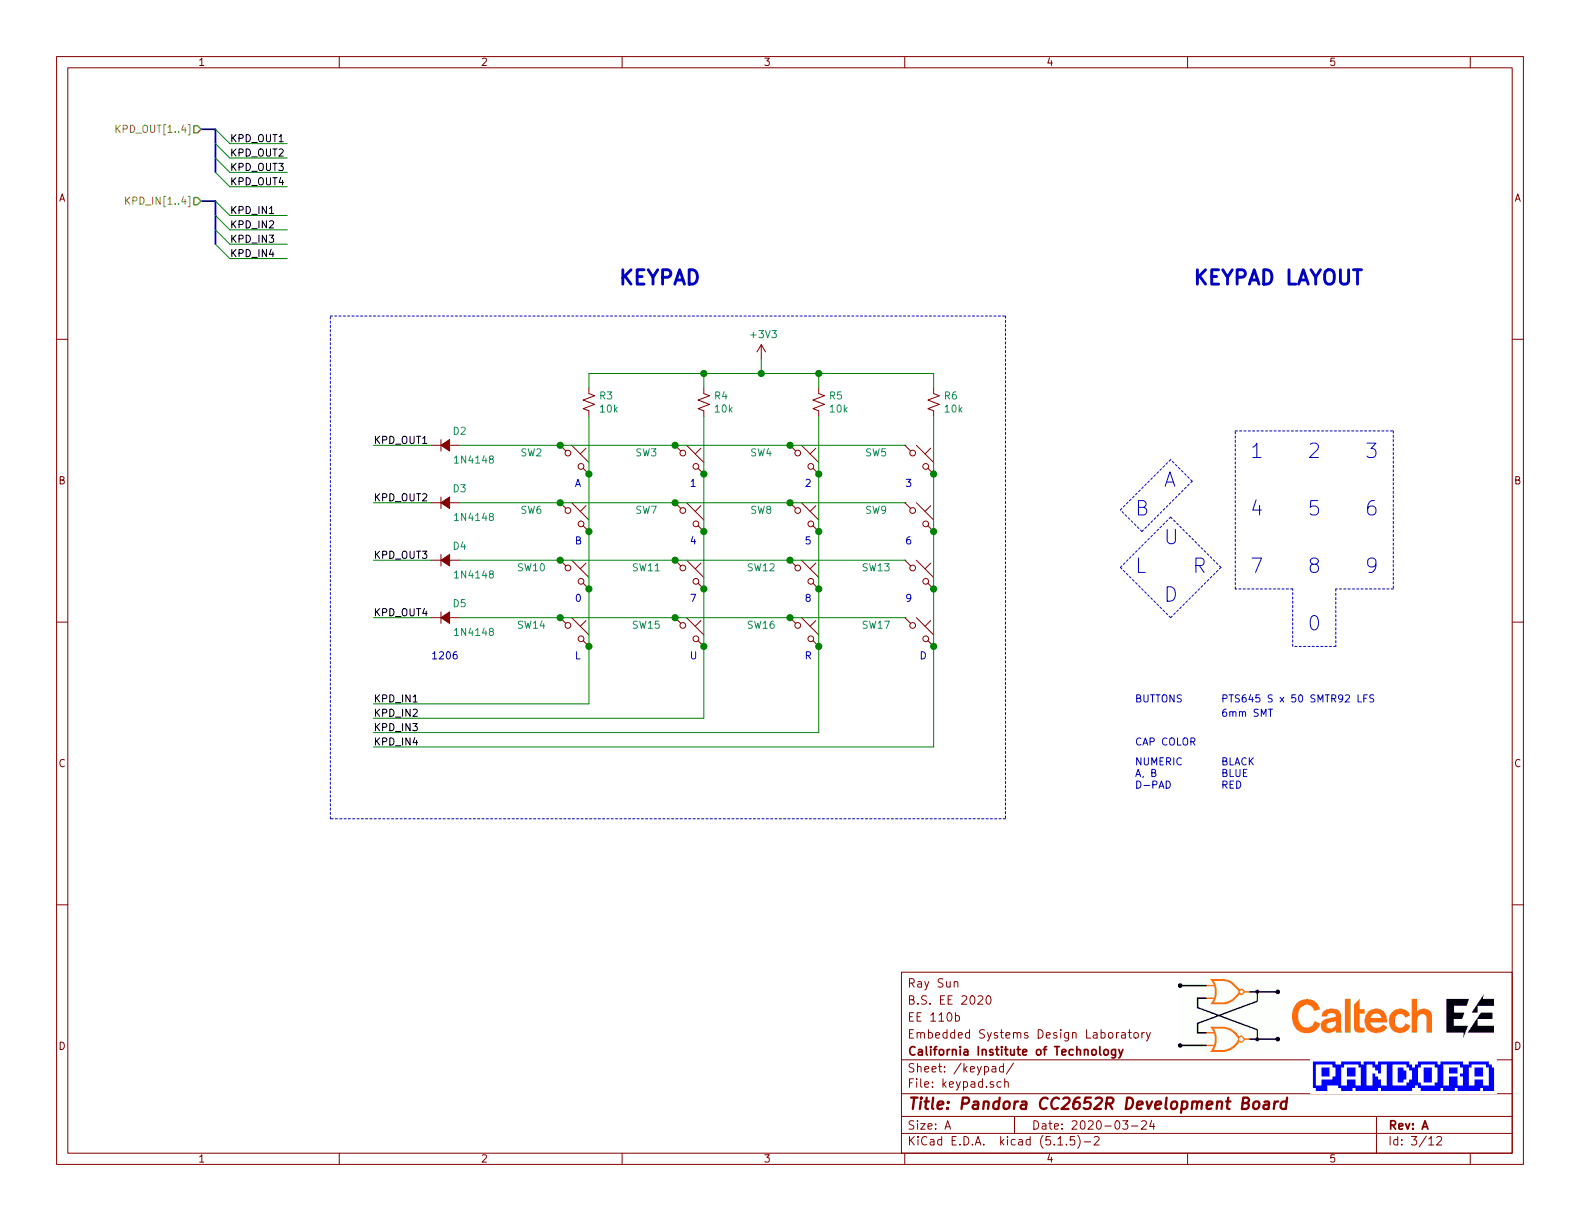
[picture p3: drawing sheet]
EESchema Schematic File Version 4
EELAYER 30 0
EELAYER END
$Descr A 11000 8500
encoding utf-8
Sheet 3 12
Title "Pandora CC2652R Development Board"
Date "2020-03-24"
Rev "A"
Comp "California Institute of Technology"
Comment1 "Embedded Systems Design Laboratory"
Comment2 "EE 110b"
Comment3 "B.S. EE 2020"
Comment4 "Ray Sun"
$EndDescr
$Comp
L Device:D_Small_ALT D2
U 1 1
P 3100 3100
F 0 "D2" H 3200 3200 50  0000 C CNN
F 1 "1N4148" H 3300 3000 50  0000 C CNN
F 2 "Diode_SMD:D_1206_3216Metric_Pad1.42x1.75mm_HandSolder" V 3100 3100 50  0001 C CNN
F 3 "https://www.diodes.com/assets/Datasheets/ds30086.pdf" V 3100 3100 50  0001 C CNN
F 4 "" H 3100 3100 50  0001 C CNN "Comment"
F 5 "1206 / SOD-123" H 3100 3100 50  0001 C CNN "Package"
F 6 "" H 3100 3100 50  0001 C CNN "PartNo"
F 7 "In House" H 3100 3100 50  0001 C CNN "Supplier"
F 8 "N/A" H 3100 3100 50  0001 C CNN "SupplierPartNo"
	1    3100 3100
	1    0    0    -1  
$EndComp
Text Label 2600 3100 0    50   ~ 0
KPD_OUT1
Text Label 2600 3500 0    50   ~ 0
KPD_OUT2
Text Label 2600 3900 0    50   ~ 0
KPD_OUT3
Text Label 2600 4300 0    50   ~ 0
KPD_OUT4
Wire Wire Line
	3000 3100 2600 3100
Wire Wire Line
	3000 3500 2600 3500
Wire Wire Line
	3000 3900 2600 3900
Wire Wire Line
	3000 4300 2600 4300
$Comp
L Device:R_Small_US R?
U 1 1
P 4100 2800
AR Path="/5E2B9A47/5E5F01A6" Ref="R?"  Part="1" 
AR Path="/5E2BAC7C/5E5F01A6" Ref="R3"  Part="1" 
F 0 "R3" H 4168 2846 50  0000 L CNN
F 1 "10k" H 4168 2755 50  0000 L CNN
F 2 "Resistor_SMD:R_0603_1608Metric_Pad1.05x0.95mm_HandSolder" H 4100 2800 50  0001 C CNN
F 3 "~" H 4100 2800 50  0001 C CNN
F 4 "0603" H 4100 2800 50  0001 C CNN "Package"
F 5 "In House" H 4100 2800 50  0001 C CNN "Supplier"
F 6 "N/A" H 4100 2800 50  0001 C CNN "SupplierPartNo"
	1    4100 2800
	1    0    0    -1  
$EndComp
Text Notes 4800 3400 0    50   ~ 0
1
Text Notes 8300 2000 0    100  ~ 20
KEYPAD LAYOUT
Text Notes 4300 2000 0    100  ~ 20
KEYPAD
Text Notes 9100 4400 0    100  ~ 0
0
Text Notes 8700 3200 0    100  ~ 0
1
Text Notes 9100 3200 0    100  ~ 0
2
Text Notes 9500 3200 0    100  ~ 0
3
Text Notes 8700 3600 0    100  ~ 0
4
Text Notes 9100 3600 0    100  ~ 0
5
Text Notes 9500 3600 0    100  ~ 0
6
Text Notes 8700 4000 0    100  ~ 0
7
Text Notes 9100 4000 0    100  ~ 0
8
Text Notes 9500 4000 0    100  ~ 0
9
Text Notes 8100 3400 0    100  ~ 0
A
Text Notes 7900 3600 0    100  ~ 0
B
Text Notes 8100 3800 0    100  ~ 0
U
Text Notes 7900 4000 0    100  ~ 0
L
Text Notes 8300 4000 0    100  ~ 0
R
Text Notes 8100 4200 0    100  ~ 0
D
Wire Notes Line
	8600 3000 9700 3000
Wire Notes Line
	9700 3000 9700 4100
Wire Notes Line
	9700 4100 9300 4100
Wire Notes Line
	9300 4100 9300 4500
Wire Notes Line
	9300 4500 9000 4500
Wire Notes Line
	9000 4500 9000 4100
Wire Notes Line
	9000 4100 8600 4100
Wire Notes Line
	8600 4100 8600 3000
Wire Notes Line
	8150 3200 7800 3550
Wire Notes Line
	8300 3350 8150 3200
Wire Notes Line
	8150 3600 7800 3950
Wire Notes Line
	7800 3950 8150 4300
Wire Notes Line
	8150 4300 8500 3950
Wire Notes Line
	8500 3950 8150 3600
$Comp
L Switch:SW_Push_45deg SW3
U 1 1
P 4800 3200
F 0 "SW3" H 4500 3250 50  0000 C CNN
F 1 "PTS645-S-H-50-SMTR92-LFS" H 4500 3150 50  0001 C CNN
F 2 "pandora:SW_Push_PTS645_SMT" H 4800 3200 50  0001 C CNN
F 3 "https://dznh3ojzb2azq.cloudfront.net/products/Tactile/PTS645/documents/datasheet.pdf" H 4800 3200 50  0001 C CNN
F 4 "Keypad button, black" H 4800 3200 50  0001 C CNN "Comment"
F 5 "Tact_Push_SMD_6mm" H 4800 3200 50  0001 C CNN "Package"
F 6 "PTS645SH50SMTR92 LFS" H 4800 3200 50  0001 C CNN "PartNo"
F 7 "Digi-Key" H 4800 3200 50  0001 C CNN "Supplier"
F 8 "CKN9085CT-ND" H 4800 3200 50  0001 C CNN "SupplierPartNo"
	1    4800 3200
	1    0    0    -1  
$EndComp
$Comp
L Switch:SW_Push_45deg SW4
U 1 1
P 5600 3200
F 0 "SW4" H 5300 3250 50  0000 C CNN
F 1 "PTS645-S-H-50-SMTR92-LFS" H 5300 3150 50  0001 C CNN
F 2 "pandora:SW_Push_PTS645_SMT" H 5600 3200 50  0001 C CNN
F 3 "https://dznh3ojzb2azq.cloudfront.net/products/Tactile/PTS645/documents/datasheet.pdf" H 5600 3200 50  0001 C CNN
F 4 "Keypad button, black" H 5600 3200 50  0001 C CNN "Comment"
F 5 "Tact_Push_SMD_6mm" H 5600 3200 50  0001 C CNN "Package"
F 6 "PTS645SH50SMTR92 LFS" H 5600 3200 50  0001 C CNN "PartNo"
F 7 "Digi-Key" H 5600 3200 50  0001 C CNN "Supplier"
F 8 "CKN9085CT-ND" H 5600 3200 50  0001 C CNN "SupplierPartNo"
	1    5600 3200
	1    0    0    -1  
$EndComp
$Comp
L Switch:SW_Push_45deg SW5
U 1 1
P 6400 3200
F 0 "SW5" H 6100 3250 50  0000 C CNN
F 1 "PTS645-S-H-50-SMTR92-LFS" H 6100 3150 50  0001 C CNN
F 2 "pandora:SW_Push_PTS645_SMT" H 6400 3200 50  0001 C CNN
F 3 "https://dznh3ojzb2azq.cloudfront.net/products/Tactile/PTS645/documents/datasheet.pdf" H 6400 3200 50  0001 C CNN
F 4 "Keypad button, black" H 6400 3200 50  0001 C CNN "Comment"
F 5 "Tact_Push_SMD_6mm" H 6400 3200 50  0001 C CNN "Package"
F 6 "PTS645SH50SMTR92 LFS" H 6400 3200 50  0001 C CNN "PartNo"
F 7 "Digi-Key" H 6400 3200 50  0001 C CNN "Supplier"
F 8 "CKN9085CT-ND" H 6400 3200 50  0001 C CNN "SupplierPartNo"
	1    6400 3200
	1    0    0    -1  
$EndComp
Text Notes 5600 3400 0    50   ~ 0
2
Text Notes 6300 3400 0    50   ~ 0
3
Text Notes 4800 3800 0    50   ~ 0
4
Text Notes 5600 3800 0    50   ~ 0
5
Text Notes 6300 3800 0    50   ~ 0
6
Text Notes 4800 4200 0    50   ~ 0
7
Text Notes 5600 4200 0    50   ~ 0
8
Text Notes 6300 4200 0    50   ~ 0
9
Text Notes 4000 4200 0    50   ~ 0
0
Text Notes 4000 3400 0    50   ~ 0
A
Text Notes 4000 3800 0    50   ~ 0
B
Text Notes 4800 4600 0    50   ~ 0
U
Text Notes 6400 4600 0    50   ~ 0
D
Text Notes 4000 4600 0    50   ~ 0
L
Text Notes 5600 4600 0    50   ~ 0
R
$Comp
L Switch:SW_Push_45deg SW6
U 1 1
P 4000 3600
F 0 "SW6" H 3700 3650 50  0000 C CNN
F 1 "PTS645-S-H-50-SMTR92-LFS" H 3700 3550 50  0001 C CNN
F 2 "pandora:SW_Push_PTS645_SMT" H 4000 3600 50  0001 C CNN
F 3 "https://dznh3ojzb2azq.cloudfront.net/products/Tactile/PTS645/documents/datasheet.pdf" H 4000 3600 50  0001 C CNN
F 4 "Keypad button, black" H 4000 3600 50  0001 C CNN "Comment"
F 5 "Tact_Push_SMD_6mm" H 4000 3600 50  0001 C CNN "Package"
F 6 "PTS645SH50SMTR92 LFS" H 4000 3600 50  0001 C CNN "PartNo"
F 7 "Digi-Key" H 4000 3600 50  0001 C CNN "Supplier"
F 8 "CKN9085CT-ND" H 4000 3600 50  0001 C CNN "SupplierPartNo"
	1    4000 3600
	1    0    0    -1  
$EndComp
$Comp
L Switch:SW_Push_45deg SW7
U 1 1
P 4800 3600
F 0 "SW7" H 4500 3650 50  0000 C CNN
F 1 "PTS645-S-H-50-SMTR92-LFS" H 4500 3550 50  0001 C CNN
F 2 "pandora:SW_Push_PTS645_SMT" H 4800 3600 50  0001 C CNN
F 3 "https://dznh3ojzb2azq.cloudfront.net/products/Tactile/PTS645/documents/datasheet.pdf" H 4800 3600 50  0001 C CNN
F 4 "Keypad button, black" H 4800 3600 50  0001 C CNN "Comment"
F 5 "Tact_Push_SMD_6mm" H 4800 3600 50  0001 C CNN "Package"
F 6 "PTS645SH50SMTR92 LFS" H 4800 3600 50  0001 C CNN "PartNo"
F 7 "Digi-Key" H 4800 3600 50  0001 C CNN "Supplier"
F 8 "CKN9085CT-ND" H 4800 3600 50  0001 C CNN "SupplierPartNo"
	1    4800 3600
	1    0    0    -1  
$EndComp
$Comp
L Switch:SW_Push_45deg SW8
U 1 1
P 5600 3600
F 0 "SW8" H 5300 3650 50  0000 C CNN
F 1 "PTS645-S-H-50-SMTR92-LFS" H 5300 3550 50  0001 C CNN
F 2 "pandora:SW_Push_PTS645_SMT" H 5600 3600 50  0001 C CNN
F 3 "https://dznh3ojzb2azq.cloudfront.net/products/Tactile/PTS645/documents/datasheet.pdf" H 5600 3600 50  0001 C CNN
F 4 "Keypad button, black" H 5600 3600 50  0001 C CNN "Comment"
F 5 "Tact_Push_SMD_6mm" H 5600 3600 50  0001 C CNN "Package"
F 6 "PTS645SH50SMTR92 LFS" H 5600 3600 50  0001 C CNN "PartNo"
F 7 "Digi-Key" H 5600 3600 50  0001 C CNN "Supplier"
F 8 "CKN9085CT-ND" H 5600 3600 50  0001 C CNN "SupplierPartNo"
	1    5600 3600
	1    0    0    -1  
$EndComp
$Comp
L Switch:SW_Push_45deg SW9
U 1 1
P 6400 3600
F 0 "SW9" H 6100 3650 50  0000 C CNN
F 1 "PTS645-S-M-43-SMTR92-LFS" H 6100 3550 50  0001 C CNN
F 2 "pandora:SW_Push_PTS645_SMT" H 6400 3600 50  0001 C CNN
F 3 "https://dznh3ojzb2azq.cloudfront.net/products/Tactile/PTS645/documents/datasheet.pdf" H 6400 3600 50  0001 C CNN
F 4 "Keypad button, blue" H 6400 3600 50  0001 C CNN "Comment"
F 5 "Tact_Push_SMD_6mm" H 6400 3600 50  0001 C CNN "Package"
F 6 "PTS645SM43SMTR92 LFS" H 6400 3600 50  0001 C CNN "PartNo"
F 7 "Digi-Key" H 6400 3600 50  0001 C CNN "Supplier"
F 8 "CKN9112CT-ND" H 6400 3600 50  0001 C CNN "SupplierPartNo"
	1    6400 3600
	1    0    0    -1  
$EndComp
$Comp
L Switch:SW_Push_45deg SW10
U 1 1
P 4000 4000
F 0 "SW10" H 3700 4050 50  0000 C CNN
F 1 "PTS645-S-H-50-SMTR92-LFS" H 3700 3950 50  0001 C CNN
F 2 "pandora:SW_Push_PTS645_SMT" H 4000 4000 50  0001 C CNN
F 3 "https://dznh3ojzb2azq.cloudfront.net/products/Tactile/PTS645/documents/datasheet.pdf" H 4000 4000 50  0001 C CNN
F 4 "Keypad button, black" H 4000 4000 50  0001 C CNN "Comment"
F 5 "Tact_Push_SMD_6mm" H 4000 4000 50  0001 C CNN "Package"
F 6 "PTS645SH50SMTR92 LFS" H 4000 4000 50  0001 C CNN "PartNo"
F 7 "Digi-Key" H 4000 4000 50  0001 C CNN "Supplier"
F 8 "CKN9085CT-ND" H 4000 4000 50  0001 C CNN "SupplierPartNo"
	1    4000 4000
	1    0    0    -1  
$EndComp
$Comp
L Switch:SW_Push_45deg SW11
U 1 1
P 4800 4000
F 0 "SW11" H 4500 4050 50  0000 C CNN
F 1 "PTS645-S-H-50-SMTR92-LFS" H 4500 3950 50  0001 C CNN
F 2 "pandora:SW_Push_PTS645_SMT" H 4800 4000 50  0001 C CNN
F 3 "https://dznh3ojzb2azq.cloudfront.net/products/Tactile/PTS645/documents/datasheet.pdf" H 4800 4000 50  0001 C CNN
F 4 "Keypad button, black" H 4800 4000 50  0001 C CNN "Comment"
F 5 "Tact_Push_SMD_6mm" H 4800 4000 50  0001 C CNN "Package"
F 6 "PTS645SH50SMTR92 LFS" H 4800 4000 50  0001 C CNN "PartNo"
F 7 "Digi-Key" H 4800 4000 50  0001 C CNN "Supplier"
F 8 "CKN9085CT-ND" H 4800 4000 50  0001 C CNN "SupplierPartNo"
	1    4800 4000
	1    0    0    -1  
$EndComp
$Comp
L Switch:SW_Push_45deg SW12
U 1 1
P 5600 4000
F 0 "SW12" H 5300 4050 50  0000 C CNN
F 1 "PTS645-S-H-50-SMTR92-LFS" H 5300 3950 50  0001 C CNN
F 2 "pandora:SW_Push_PTS645_SMT" H 5600 4000 50  0001 C CNN
F 3 "https://dznh3ojzb2azq.cloudfront.net/products/Tactile/PTS645/documents/datasheet.pdf" H 5600 4000 50  0001 C CNN
F 4 "Keypad button, black" H 5600 4000 50  0001 C CNN "Comment"
F 5 "Tact_Push_SMD_6mm" H 5600 4000 50  0001 C CNN "Package"
F 6 "PTS645SH50SMTR92 LFS" H 5600 4000 50  0001 C CNN "PartNo"
F 7 "Digi-Key" H 5600 4000 50  0001 C CNN "Supplier"
F 8 "CKN9085CT-ND" H 5600 4000 50  0001 C CNN "SupplierPartNo"
	1    5600 4000
	1    0    0    -1  
$EndComp
$Comp
L Switch:SW_Push_45deg SW13
U 1 1
P 6400 4000
F 0 "SW13" H 6100 4050 50  0000 C CNN
F 1 "PTS645-S-M-43-SMTR92-LFS" H 6100 3950 50  0001 C CNN
F 2 "pandora:SW_Push_PTS645_SMT" H 6400 4000 50  0001 C CNN
F 3 "https://dznh3ojzb2azq.cloudfront.net/products/Tactile/PTS645/documents/datasheet.pdf" H 6400 4000 50  0001 C CNN
F 4 "Keypad button, blue" H 6400 4000 50  0001 C CNN "Comment"
F 5 "Tact_Push_SMD_6mm" H 6400 4000 50  0001 C CNN "Package"
F 6 "PTS645SM43SMTR92 LFS" H 6400 4000 50  0001 C CNN "PartNo"
F 7 "Digi-Key" H 6400 4000 50  0001 C CNN "Supplier"
F 8 "CKN9112CT-ND" H 6400 4000 50  0001 C CNN "SupplierPartNo"
	1    6400 4000
	1    0    0    -1  
$EndComp
$Comp
L Switch:SW_Push_45deg SW14
U 1 1
P 4000 4400
F 0 "SW14" H 3700 4450 50  0000 C CNN
F 1 "PTS645-S-K-50-SMTR92-LFS" H 3700 4350 50  0001 C CNN
F 2 "pandora:SW_Push_PTS645_SMT" H 4000 4400 50  0001 C CNN
F 3 "https://dznh3ojzb2azq.cloudfront.net/products/Tactile/PTS645/documents/datasheet.pdf" H 4000 4400 50  0001 C CNN
F 4 "Keypad button, red" H 4000 4400 50  0001 C CNN "Comment"
F 5 "Tact_Push_SMD_6mm" H 4000 4400 50  0001 C CNN "Package"
F 6 "PTS645SK50SMTR92 LFS" H 4000 4400 50  0001 C CNN "PartNo"
F 7 "Digi-Key" H 4000 4400 50  0001 C CNN "Supplier"
F 8 "CKN9087CT-ND" H 4000 4400 50  0001 C CNN "SupplierPartNo"
	1    4000 4400
	1    0    0    -1  
$EndComp
$Comp
L Switch:SW_Push_45deg SW15
U 1 1
P 4800 4400
F 0 "SW15" H 4500 4450 50  0000 C CNN
F 1 "PTS645-S-K-50-SMTR92-LFS" H 4500 4350 50  0001 C CNN
F 2 "pandora:SW_Push_PTS645_SMT" H 4800 4400 50  0001 C CNN
F 3 "https://dznh3ojzb2azq.cloudfront.net/products/Tactile/PTS645/documents/datasheet.pdf" H 4800 4400 50  0001 C CNN
F 4 "Keypad button, red" H 4800 4400 50  0001 C CNN "Comment"
F 5 "Tact_Push_SMD_6mm" H 4800 4400 50  0001 C CNN "Package"
F 6 "PTS645SK50SMTR92 LFS" H 4800 4400 50  0001 C CNN "PartNo"
F 7 "Digi-Key" H 4800 4400 50  0001 C CNN "Supplier"
F 8 "CKN9087CT-ND" H 4800 4400 50  0001 C CNN "SupplierPartNo"
	1    4800 4400
	1    0    0    -1  
$EndComp
$Comp
L Switch:SW_Push_45deg SW16
U 1 1
P 5600 4400
F 0 "SW16" H 5300 4450 50  0000 C CNN
F 1 "PTS645-S-K-50-SMTR92-LFS" H 5300 4350 50  0001 C CNN
F 2 "pandora:SW_Push_PTS645_SMT" H 5600 4400 50  0001 C CNN
F 3 "https://dznh3ojzb2azq.cloudfront.net/products/Tactile/PTS645/documents/datasheet.pdf" H 5600 4400 50  0001 C CNN
F 4 "Keypad button, red" H 5600 4400 50  0001 C CNN "Comment"
F 5 "Tact_Push_SMD_6mm" H 5600 4400 50  0001 C CNN "Package"
F 6 "PTS645SK50SMTR92 LFS" H 5600 4400 50  0001 C CNN "PartNo"
F 7 "Digi-Key" H 5600 4400 50  0001 C CNN "Supplier"
F 8 "CKN9087CT-ND" H 5600 4400 50  0001 C CNN "SupplierPartNo"
	1    5600 4400
	1    0    0    -1  
$EndComp
$Comp
L Switch:SW_Push_45deg SW17
U 1 1
P 6400 4400
F 0 "SW17" H 6100 4450 50  0000 C CNN
F 1 "PTS645-S-K-50-SMTR92-LFS" H 6100 4350 50  0001 C CNN
F 2 "pandora:SW_Push_PTS645_SMT" H 6400 4400 50  0001 C CNN
F 3 "https://dznh3ojzb2azq.cloudfront.net/products/Tactile/PTS645/documents/datasheet.pdf" H 6400 4400 50  0001 C CNN
F 4 "Keypad button, red" H 6400 4400 50  0001 C CNN "Comment"
F 5 "Tact_Push_SMD_6mm" H 6400 4400 50  0001 C CNN "Package"
F 6 "PTS645SK50SMTR92 LFS" H 6400 4400 50  0001 C CNN "PartNo"
F 7 "Digi-Key" H 6400 4400 50  0001 C CNN "Supplier"
F 8 "CKN9087CT-ND" H 6400 4400 50  0001 C CNN "SupplierPartNo"
	1    6400 4400
	1    0    0    -1  
$EndComp
$Comp
L Device:R_Small_US R?
U 1 1
P 4900 2800
AR Path="/5E2B9A47/5E602614" Ref="R?"  Part="1" 
AR Path="/5E2BAC7C/5E602614" Ref="R4"  Part="1" 
F 0 "R4" H 4968 2846 50  0000 L CNN
F 1 "10k" H 4968 2755 50  0000 L CNN
F 2 "Resistor_SMD:R_0603_1608Metric_Pad1.05x0.95mm_HandSolder" H 4900 2800 50  0001 C CNN
F 3 "~" H 4900 2800 50  0001 C CNN
F 4 "0603" H 4900 2800 50  0001 C CNN "Package"
F 5 "In House" H 4900 2800 50  0001 C CNN "Supplier"
F 6 "N/A" H 4900 2800 50  0001 C CNN "SupplierPartNo"
	1    4900 2800
	1    0    0    -1  
$EndComp
$Comp
L Device:R_Small_US R?
U 1 1
P 5700 2800
AR Path="/5E2B9A47/5E602B6F" Ref="R?"  Part="1" 
AR Path="/5E2BAC7C/5E602B6F" Ref="R5"  Part="1" 
F 0 "R5" H 5768 2846 50  0000 L CNN
F 1 "10k" H 5768 2755 50  0000 L CNN
F 2 "Resistor_SMD:R_0603_1608Metric_Pad1.05x0.95mm_HandSolder" H 5700 2800 50  0001 C CNN
F 3 "~" H 5700 2800 50  0001 C CNN
F 4 "0603" H 5700 2800 50  0001 C CNN "Package"
F 5 "In House" H 5700 2800 50  0001 C CNN "Supplier"
F 6 "N/A" H 5700 2800 50  0001 C CNN "SupplierPartNo"
	1    5700 2800
	1    0    0    -1  
$EndComp
$Comp
L Device:R_Small_US R?
U 1 1
P 6500 2800
AR Path="/5E2B9A47/5E602F17" Ref="R?"  Part="1" 
AR Path="/5E2BAC7C/5E602F17" Ref="R6"  Part="1" 
F 0 "R6" H 6568 2846 50  0000 L CNN
F 1 "10k" H 6568 2755 50  0000 L CNN
F 2 "Resistor_SMD:R_0603_1608Metric_Pad1.05x0.95mm_HandSolder" H 6500 2800 50  0001 C CNN
F 3 "~" H 6500 2800 50  0001 C CNN
F 4 "0603" H 6500 2800 50  0001 C CNN "Package"
F 5 "In House" H 6500 2800 50  0001 C CNN "Supplier"
F 6 "N/A" H 6500 2800 50  0001 C CNN "SupplierPartNo"
	1    6500 2800
	1    0    0    -1  
$EndComp
Text Label 2600 4900 0    50   ~ 0
KPD_IN1
Text Label 2600 5000 0    50   ~ 0
KPD_IN2
Text Label 2600 5100 0    50   ~ 0
KPD_IN3
Text Label 2600 5200 0    50   ~ 0
KPD_IN4
Wire Wire Line
	2600 4900 4100 4900
Wire Wire Line
	2600 5000 4900 5000
Wire Wire Line
	2600 5100 5700 5100
Wire Wire Line
	2600 5200 6500 5200
Connection ~ 4100 3700
Connection ~ 4100 4100
Wire Wire Line
	4100 4100 4100 3700
Connection ~ 4100 4500
Wire Wire Line
	4100 4500 4100 4100
Wire Wire Line
	4900 2900 4900 3300
Connection ~ 4900 3300
Wire Wire Line
	4900 3300 4900 3700
Connection ~ 4900 3700
Wire Wire Line
	4900 3700 4900 4100
Connection ~ 4900 4100
Wire Wire Line
	4900 4100 4900 4500
Connection ~ 4900 4500
Wire Wire Line
	5700 2900 5700 3300
Connection ~ 5700 3300
Wire Wire Line
	5700 3300 5700 3700
Connection ~ 5700 3700
Wire Wire Line
	5700 3700 5700 4100
Connection ~ 5700 4100
Wire Wire Line
	5700 4100 5700 4500
Connection ~ 5700 4500
Wire Wire Line
	6500 2900 6500 3300
Connection ~ 6500 3300
Wire Wire Line
	6500 3300 6500 3700
Connection ~ 6500 3700
Wire Wire Line
	6500 3700 6500 4100
Connection ~ 6500 4100
Wire Wire Line
	6500 4100 6500 4500
Connection ~ 6500 4500
Connection ~ 4700 3100
Wire Wire Line
	4700 3100 5500 3100
Connection ~ 5500 3100
Wire Wire Line
	5500 3100 6300 3100
Wire Wire Line
	3200 3500 3900 3500
Connection ~ 3900 3500
Wire Wire Line
	3900 3500 4700 3500
Connection ~ 4700 3500
Wire Wire Line
	4700 3500 5500 3500
Connection ~ 5500 3500
Wire Wire Line
	5500 3500 6300 3500
Wire Wire Line
	3200 3900 3900 3900
Connection ~ 3900 3900
Wire Wire Line
	3900 3900 4700 3900
Connection ~ 4700 3900
Wire Wire Line
	4700 3900 5500 3900
Connection ~ 5500 3900
Wire Wire Line
	5500 3900 6300 3900
Wire Wire Line
	3200 4300 3900 4300
Connection ~ 3900 4300
Wire Wire Line
	3900 4300 4700 4300
Connection ~ 4700 4300
Wire Wire Line
	4700 4300 5500 4300
Connection ~ 5500 4300
Wire Wire Line
	5500 4300 6300 4300
$Comp
L power:+3V3 #PWR029
U 1 1
P 5300 2500
F 0 "#PWR029" H 5300 2350 50  0001 C CNN
F 1 "+3V3" H 5315 2673 50  0000 C CNN
F 2 "" H 5300 2500 50  0001 C CNN
F 3 "" H 5300 2500 50  0001 C CNN
	1    5300 2500
	1    0    0    -1  
$EndComp
Wire Wire Line
	5300 2600 4900 2600
Wire Wire Line
	4100 2600 4100 2700
Wire Wire Line
	4900 2700 4900 2600
Connection ~ 4900 2600
Wire Wire Line
	4900 2600 4100 2600
Wire Wire Line
	5700 2700 5700 2600
Wire Wire Line
	5700 2600 5300 2600
Connection ~ 5300 2600
Wire Wire Line
	6500 2700 6500 2600
Wire Wire Line
	6500 2600 5700 2600
Connection ~ 5700 2600
Wire Wire Line
	4100 4500 4100 4900
Wire Wire Line
	4900 4500 4900 5000
Wire Wire Line
	5700 4500 5700 5100
Wire Wire Line
	6500 4500 6500 5200
$Comp
L Device:D_Small_ALT D3
U 1 1
P 3100 3500
F 0 "D3" H 3200 3600 50  0000 C CNN
F 1 "1N4148" H 3300 3400 50  0000 C CNN
F 2 "Diode_SMD:D_1206_3216Metric_Pad1.42x1.75mm_HandSolder" V 3100 3500 50  0001 C CNN
F 3 "https://www.diodes.com/assets/Datasheets/ds30086.pdf" V 3100 3500 50  0001 C CNN
F 4 "" H 3100 3500 50  0001 C CNN "Comment"
F 5 "1206 / SOD-123" H 3100 3500 50  0001 C CNN "Package"
F 6 "" H 3100 3500 50  0001 C CNN "PartNo"
F 7 "In House" H 3100 3500 50  0001 C CNN "Supplier"
F 8 "N/A" H 3100 3500 50  0001 C CNN "SupplierPartNo"
	1    3100 3500
	1    0    0    -1  
$EndComp
$Comp
L Device:D_Small_ALT D4
U 1 1
P 3100 3900
F 0 "D4" H 3200 4000 50  0000 C CNN
F 1 "1N4148" H 3300 3800 50  0000 C CNN
F 2 "Diode_SMD:D_1206_3216Metric_Pad1.42x1.75mm_HandSolder" V 3100 3900 50  0001 C CNN
F 3 "https://www.diodes.com/assets/Datasheets/ds30086.pdf" V 3100 3900 50  0001 C CNN
F 4 "" H 3100 3900 50  0001 C CNN "Comment"
F 5 "1206 / SOD-123" H 3100 3900 50  0001 C CNN "Package"
F 6 "" H 3100 3900 50  0001 C CNN "PartNo"
F 7 "In House" H 3100 3900 50  0001 C CNN "Supplier"
F 8 "N/A" H 3100 3900 50  0001 C CNN "SupplierPartNo"
	1    3100 3900
	1    0    0    -1  
$EndComp
$Comp
L Device:D_Small_ALT D5
U 1 1
P 3100 4300
F 0 "D5" H 3200 4400 50  0000 C CNN
F 1 "1N4148" H 3300 4200 50  0000 C CNN
F 2 "Diode_SMD:D_1206_3216Metric_Pad1.42x1.75mm_HandSolder" V 3100 4300 50  0001 C CNN
F 3 "https://www.diodes.com/assets/Datasheets/ds30086.pdf" V 3100 4300 50  0001 C CNN
F 4 "" H 3100 4300 50  0001 C CNN "Comment"
F 5 "1206 / SOD-123" H 3100 4300 50  0001 C CNN "Package"
F 6 "" H 3100 4300 50  0001 C CNN "PartNo"
F 7 "In House" H 3100 4300 50  0001 C CNN "Supplier"
F 8 "N/A" H 3100 4300 50  0001 C CNN "SupplierPartNo"
	1    3100 4300
	1    0    0    -1  
$EndComp
Wire Wire Line
	5300 2500 5300 2600
Wire Notes Line
	2300 2200 7000 2200
Wire Notes Line
	7000 2200 7000 5700
Wire Notes Line
	7000 5700 2300 5700
Wire Notes Line
	2300 5700 2300 2200
Text Notes 3000 4600 0    50   ~ 0
1206
Text Notes 8500 4900 0    50   ~ 0
PTS645 S x 50 SMTR92 LFS
Text Notes 7900 4900 0    50   ~ 0
BUTTONS
Text Notes 7900 5500 0    50   ~ 0
NUMERIC\nA, B\nD-PAD
Text Notes 8500 5500 0    50   ~ 0
BLACK\nBLUE\nRED
Text Notes 7900 5200 0    50   ~ 0
CAP COLOR
Connection ~ 3900 3100
Wire Wire Line
	3200 3100 3900 3100
Wire Wire Line
	4100 3700 4100 3300
Connection ~ 4100 3300
Wire Wire Line
	3900 3100 4700 3100
Wire Wire Line
	4100 3300 4100 2900
$Comp
L Switch:SW_Push_45deg SW2
U 1 1
P 4000 3200
F 0 "SW2" H 3700 3250 50  0000 C CNN
F 1 "PTS645-S-H-50-SMTR92-LFS" H 3700 3150 50  0001 C CNN
F 2 "pandora:SW_Push_PTS645_SMT" H 4000 3200 50  0001 C CNN
F 3 "https://dznh3ojzb2azq.cloudfront.net/products/Tactile/PTS645/documents/datasheet.pdf" H 4000 3200 50  0001 C CNN
F 4 "Keypad button, black" H 4000 3200 50  0001 C CNN "Comment"
F 5 "Tact_Push_SMD_6mm" H 4000 3200 50  0001 C CNN "Package"
F 6 "PTS645SH50SMTR92 LFS" H 4000 3200 50  0001 C CNN "PartNo"
F 7 "Digi-Key" H 4000 3200 50  0001 C CNN "Supplier"
F 8 "CKN9085CT-ND" H 4000 3200 50  0001 C CNN "SupplierPartNo"
	1    4000 3200
	1    0    0    -1  
$EndComp
Text Notes 8500 5000 0    50   ~ 0
6mm SMT
Text HLabel 1400 900  0    50   Input ~ 0
KPD_OUT[1..4]
Entry Wire Line
	1500 900  1600 1000
Entry Wire Line
	1500 1000 1600 1100
Entry Wire Line
	1500 1100 1600 1200
Entry Wire Line
	1500 1200 1600 1300
Entry Wire Line
	1500 1400 1600 1500
Entry Wire Line
	1500 1500 1600 1600
Entry Wire Line
	1500 1600 1600 1700
Entry Wire Line
	1500 1700 1600 1800
Text Label 1600 1000 0    50   ~ 0
KPD_OUT1
Text Label 1600 1100 0    50   ~ 0
KPD_OUT2
Text Label 1600 1200 0    50   ~ 0
KPD_OUT3
Text Label 1600 1300 0    50   ~ 0
KPD_OUT4
Text Label 1600 1500 0    50   ~ 0
KPD_IN1
Text Label 1600 1600 0    50   ~ 0
KPD_IN2
Text Label 1600 1700 0    50   ~ 0
KPD_IN3
Text Label 1600 1800 0    50   ~ 0
KPD_IN4
Wire Bus Line
	1400 900  1500 900 
Wire Wire Line
	2000 1000 1600 1000
Wire Wire Line
	2000 1100 1600 1100
Wire Wire Line
	2000 1200 1600 1200
Wire Wire Line
	2000 1300 1600 1300
Wire Wire Line
	2000 1500 1600 1500
Wire Wire Line
	2000 1600 1600 1600
Wire Wire Line
	2000 1700 1600 1700
Wire Wire Line
	2000 1800 1600 1800
Wire Bus Line
	1500 1400 1400 1400
Text HLabel 1400 1400 0    50   Input ~ 0
KPD_IN[1..4]
Wire Notes Line
	8300 3350 7950 3700
Wire Notes Line
	7950 3700 7800 3550
Wire Bus Line
	1500 900  1500 1200
Wire Bus Line
	1500 1400 1500 1700
$EndSCHEMATC
